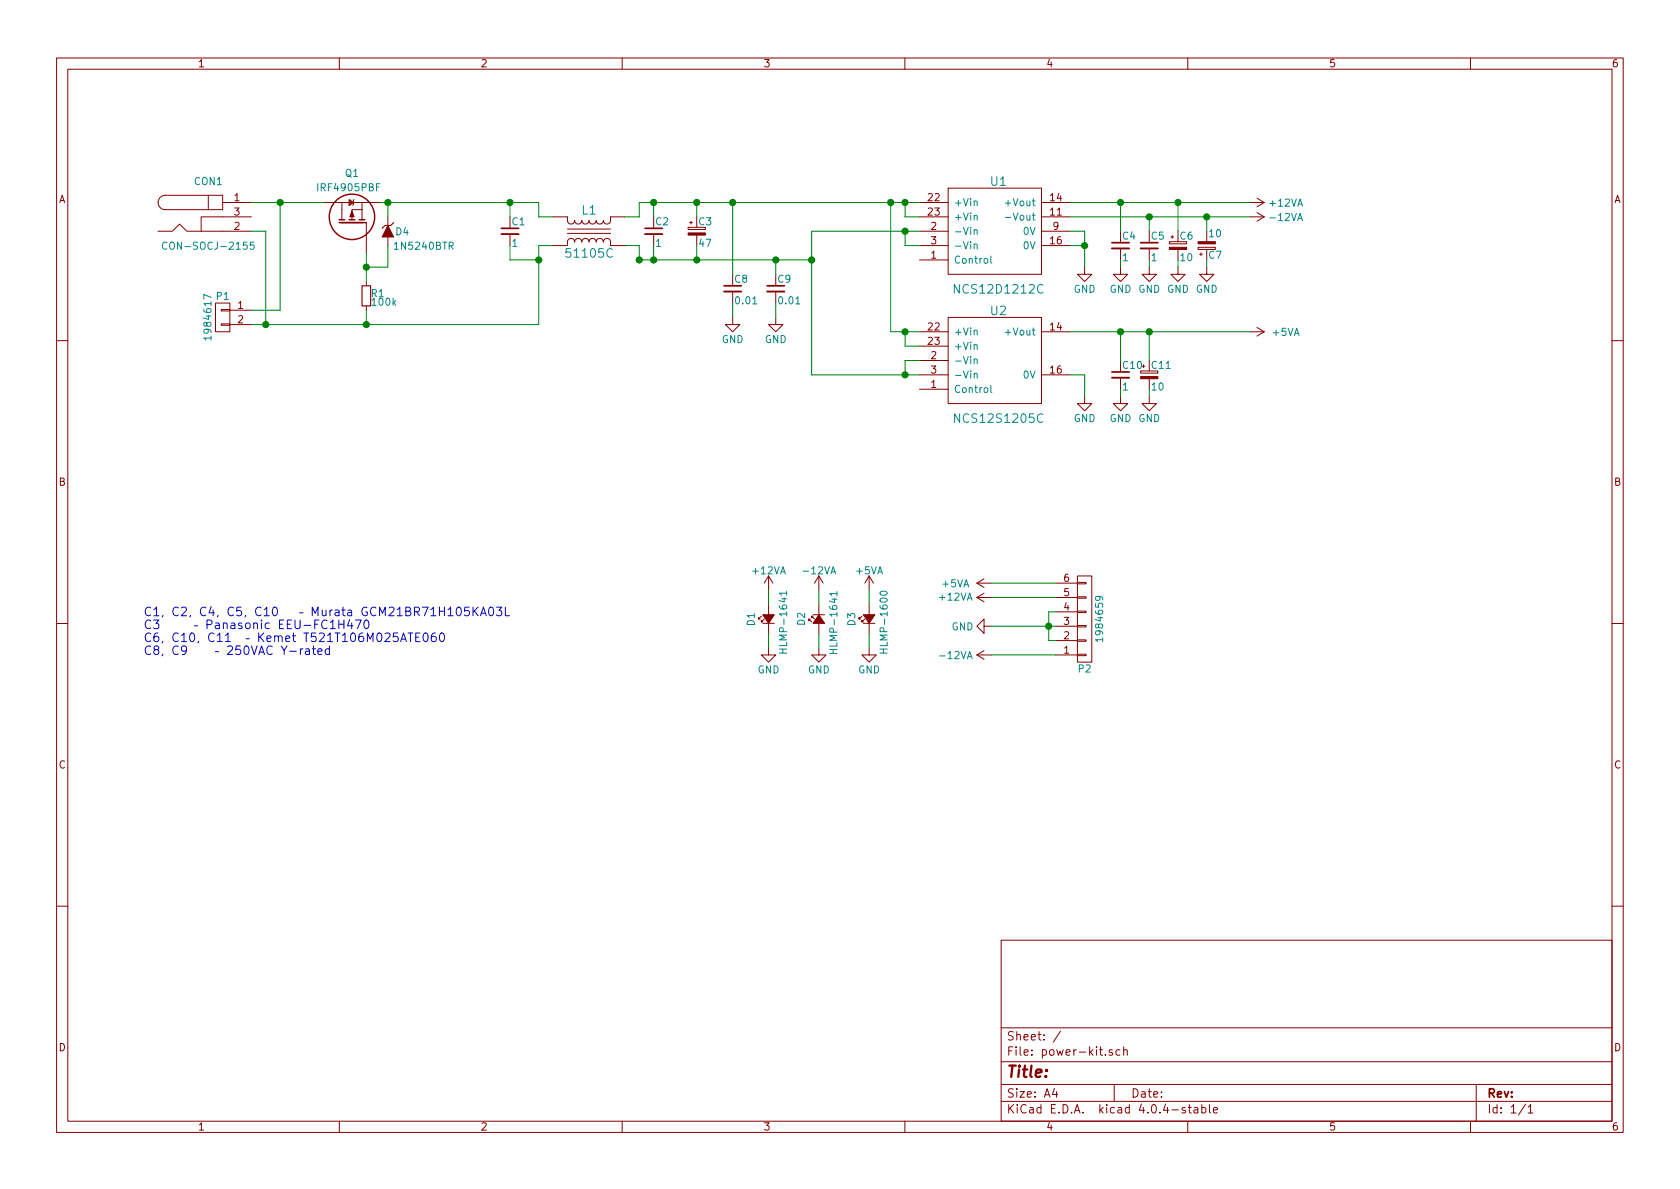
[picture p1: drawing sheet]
EESchema Schematic File Version 2
LIBS:power
LIBS:device
LIBS:transistors
LIBS:conn
LIBS:linear
LIBS:regul
LIBS:74xx
LIBS:cmos4000
LIBS:adc-dac
LIBS:memory
LIBS:xilinx
LIBS:microcontrollers
LIBS:dsp
LIBS:microchip
LIBS:analog_switches
LIBS:motorola
LIBS:texas
LIBS:intel
LIBS:audio
LIBS:interface
LIBS:digital-audio
LIBS:philips
LIBS:display
LIBS:cypress
LIBS:siliconi
LIBS:opto
LIBS:atmel
LIBS:contrib
LIBS:valves
LIBS:smotesko
LIBS:power-kit-cache
EELAYER 25 0
EELAYER END
$Descr A4 11693 8268
encoding utf-8
Sheet 1 1
Title ""
Date ""
Rev ""
Comp ""
Comment1 ""
Comment2 ""
Comment3 ""
Comment4 ""
$EndDescr
$Comp
L Murata_NCS12_dual U1
U 1 1
P 6950 1700
F 0 "U1" H 6950 2150 60  0000 C CNN
F 1 "NCS12D1212C" H 6950 1400 60  0000 C CNN
F 2 "smotesko:Murata_NCS12_DC-DC" H 6950 1700 60  0001 C CNN
F 3 "" H 6950 1700 60  0001 C CNN
	1    6950 1700
	1    0    0    -1  
$EndComp
$Comp
L Murata_NCS12_single U2
U 1 1
P 6950 2600
F 0 "U2" H 6950 3050 60  0000 C CNN
F 1 "NCS12S1205C" H 6950 2300 60  0000 C CNN
F 2 "smotesko:Murata_NCS12_DC-DC" H 6950 2600 60  0001 C CNN
F 3 "" H 6950 2600 60  0001 C CNN
	1    6950 2600
	1    0    0    -1  
$EndComp
$Comp
L C_Small C4
U 1 1
P 7800 1700
F 0 "C4" H 7810 1770 50  0000 L CNN
F 1 "1" H 7810 1620 50  0000 L CNN
F 2 "Capacitors_SMD:C_0805_HandSoldering" H 7800 1700 50  0001 C CNN
F 3 "" H 7800 1700 50  0000 C CNN
	1    7800 1700
	1    0    0    -1  
$EndComp
$Comp
L C_Small C5
U 1 1
P 8000 1700
F 0 "C5" H 8010 1770 50  0000 L CNN
F 1 "1" H 8010 1620 50  0000 L CNN
F 2 "Capacitors_SMD:C_0805_HandSoldering" H 8000 1700 50  0001 C CNN
F 3 "" H 8000 1700 50  0000 C CNN
	1    8000 1700
	1    0    0    -1  
$EndComp
$Comp
L CP_Small C6
U 1 1
P 8200 1700
F 0 "C6" H 8210 1770 50  0000 L CNN
F 1 "10" H 8210 1620 50  0000 L CNN
F 2 "Capacitors_Tantalum_SMD:TantalC_SizeB_EIA-3528_HandSoldering" H 8200 1700 50  0001 C CNN
F 3 "" H 8200 1700 50  0000 C CNN
	1    8200 1700
	1    0    0    -1  
$EndComp
$Comp
L CP_Small C7
U 1 1
P 8400 1700
F 0 "C7" H 8410 1770 50  0000 L CNN
F 1 "10" H 8410 1620 50  0000 L CNN
F 2 "Capacitors_Tantalum_SMD:TantalC_SizeB_EIA-3528_HandSoldering" H 8400 1700 50  0001 C CNN
F 3 "" H 8400 1700 50  0000 C CNN
	1    8400 1700
	1    0    0    1   
$EndComp
$Comp
L GND #PWR01
U 1 1
P 7800 1850
F 0 "#PWR01" H 7800 1600 50  0001 C CNN
F 1 "GND" H 7800 1700 50  0000 C CNN
F 2 "" H 7800 1850 50  0000 C CNN
F 3 "" H 7800 1850 50  0000 C CNN
	1    7800 1850
	1    0    0    -1  
$EndComp
$Comp
L GND #PWR02
U 1 1
P 8000 1850
F 0 "#PWR02" H 8000 1600 50  0001 C CNN
F 1 "GND" H 8000 1700 50  0000 C CNN
F 2 "" H 8000 1850 50  0000 C CNN
F 3 "" H 8000 1850 50  0000 C CNN
	1    8000 1850
	1    0    0    -1  
$EndComp
$Comp
L GND #PWR03
U 1 1
P 8200 1850
F 0 "#PWR03" H 8200 1600 50  0001 C CNN
F 1 "GND" H 8200 1700 50  0000 C CNN
F 2 "" H 8200 1850 50  0000 C CNN
F 3 "" H 8200 1850 50  0000 C CNN
	1    8200 1850
	1    0    0    -1  
$EndComp
$Comp
L GND #PWR04
U 1 1
P 8400 1850
F 0 "#PWR04" H 8400 1600 50  0001 C CNN
F 1 "GND" H 8400 1700 50  0000 C CNN
F 2 "" H 8400 1850 50  0000 C CNN
F 3 "" H 8400 1850 50  0000 C CNN
	1    8400 1850
	1    0    0    -1  
$EndComp
$Comp
L GND #PWR05
U 1 1
P 7550 1850
F 0 "#PWR05" H 7550 1600 50  0001 C CNN
F 1 "GND" H 7550 1700 50  0000 C CNN
F 2 "" H 7550 1850 50  0000 C CNN
F 3 "" H 7550 1850 50  0000 C CNN
	1    7550 1850
	1    0    0    -1  
$EndComp
$Comp
L C_Small C10
U 1 1
P 7800 2600
F 0 "C10" H 7810 2670 50  0000 L CNN
F 1 "1" H 7810 2520 50  0000 L CNN
F 2 "Capacitors_SMD:C_0805_HandSoldering" H 7800 2600 50  0001 C CNN
F 3 "" H 7800 2600 50  0000 C CNN
	1    7800 2600
	1    0    0    -1  
$EndComp
$Comp
L CP_Small C11
U 1 1
P 8000 2600
F 0 "C11" H 8010 2670 50  0000 L CNN
F 1 "10" H 8010 2520 50  0000 L CNN
F 2 "Capacitors_Tantalum_SMD:TantalC_SizeB_EIA-3528_HandSoldering" H 8000 2600 50  0001 C CNN
F 3 "" H 8000 2600 50  0000 C CNN
	1    8000 2600
	1    0    0    -1  
$EndComp
$Comp
L GND #PWR06
U 1 1
P 7800 2750
F 0 "#PWR06" H 7800 2500 50  0001 C CNN
F 1 "GND" H 7800 2600 50  0000 C CNN
F 2 "" H 7800 2750 50  0000 C CNN
F 3 "" H 7800 2750 50  0000 C CNN
	1    7800 2750
	1    0    0    -1  
$EndComp
$Comp
L GND #PWR07
U 1 1
P 7550 2750
F 0 "#PWR07" H 7550 2500 50  0001 C CNN
F 1 "GND" H 7550 2600 50  0000 C CNN
F 2 "" H 7550 2750 50  0000 C CNN
F 3 "" H 7550 2750 50  0000 C CNN
	1    7550 2750
	1    0    0    -1  
$EndComp
$Comp
L GND #PWR08
U 1 1
P 8000 2750
F 0 "#PWR08" H 8000 2500 50  0001 C CNN
F 1 "GND" H 8000 2600 50  0000 C CNN
F 2 "" H 8000 2750 50  0000 C CNN
F 3 "" H 8000 2750 50  0000 C CNN
	1    8000 2750
	1    0    0    -1  
$EndComp
$Comp
L -12VA #PWR09
U 1 1
P 8700 1500
F 0 "#PWR09" H 8700 1350 50  0001 C CNN
F 1 "-12VA" V 8700 1750 50  0000 C CNN
F 2 "" H 8700 1500 50  0000 C CNN
F 3 "" H 8700 1500 50  0000 C CNN
	1    8700 1500
	0    1    1    0   
$EndComp
$Comp
L +12VA #PWR010
U 1 1
P 8700 1400
F 0 "#PWR010" H 8700 1250 50  0001 C CNN
F 1 "+12VA" V 8700 1650 50  0000 C CNN
F 2 "" H 8700 1400 50  0000 C CNN
F 3 "" H 8700 1400 50  0000 C CNN
	1    8700 1400
	0    1    1    0   
$EndComp
$Comp
L +5VA #PWR011
U 1 1
P 8700 2300
F 0 "#PWR011" H 8700 2150 50  0001 C CNN
F 1 "+5VA" V 8700 2550 50  0000 C CNN
F 2 "" H 8700 2300 50  0000 C CNN
F 3 "" H 8700 2300 50  0000 C CNN
	1    8700 2300
	0    1    1    0   
$EndComp
$Comp
L C_Small C1
U 1 1
P 3550 1600
F 0 "C1" H 3560 1670 50  0000 L CNN
F 1 "1" H 3560 1520 50  0000 L CNN
F 2 "Capacitors_SMD:C_0805_HandSoldering" H 3550 1600 50  0001 C CNN
F 3 "" H 3550 1600 50  0000 C CNN
	1    3550 1600
	1    0    0    -1  
$EndComp
$Comp
L Choke_common_mode L1
U 1 1
P 4100 1600
F 0 "L1" H 4100 1750 60  0000 C CNN
F 1 "51105C" H 4100 1450 60  0000 C CNN
F 2 "smotesko:Murata_inductor_5100_series" H 4100 1600 60  0001 C CNN
F 3 "" H 4100 1600 60  0001 C CNN
	1    4100 1600
	1    0    0    -1  
$EndComp
$Comp
L C_Small C2
U 1 1
P 4550 1600
F 0 "C2" H 4560 1670 50  0000 L CNN
F 1 "1" H 4560 1520 50  0000 L CNN
F 2 "Capacitors_SMD:C_0805_HandSoldering" H 4550 1600 50  0001 C CNN
F 3 "" H 4550 1600 50  0000 C CNN
	1    4550 1600
	1    0    0    -1  
$EndComp
$Comp
L CP_Small C3
U 1 1
P 4850 1600
F 0 "C3" H 4860 1670 50  0000 L CNN
F 1 "47" H 4860 1520 50  0000 L CNN
F 2 "Capacitors_ThroughHole:C_Radial_D6.3_L11.2_P2.5" H 4850 1600 50  0001 C CNN
F 3 "" H 4850 1600 50  0000 C CNN
	1    4850 1600
	1    0    0    -1  
$EndComp
$Comp
L C_Small C8
U 1 1
P 5100 2000
F 0 "C8" H 5110 2070 50  0000 L CNN
F 1 "0.01" H 5110 1920 50  0000 L CNN
F 2 "smotesko:CAP_TH_Radial_15x5_7.5mm" H 5100 2000 50  0001 C CNN
F 3 "" H 5100 2000 50  0000 C CNN
	1    5100 2000
	1    0    0    -1  
$EndComp
$Comp
L C_Small C9
U 1 1
P 5400 2000
F 0 "C9" H 5410 2070 50  0000 L CNN
F 1 "0.01" H 5410 1920 50  0000 L CNN
F 2 "smotesko:CAP_TH_Radial_15x5_7.5mm" H 5400 2000 50  0001 C CNN
F 3 "" H 5400 2000 50  0000 C CNN
	1    5400 2000
	1    0    0    -1  
$EndComp
$Comp
L GND #PWR012
U 1 1
P 5100 2200
F 0 "#PWR012" H 5100 1950 50  0001 C CNN
F 1 "GND" H 5100 2050 50  0000 C CNN
F 2 "" H 5100 2200 50  0000 C CNN
F 3 "" H 5100 2200 50  0000 C CNN
	1    5100 2200
	1    0    0    -1  
$EndComp
$Comp
L GND #PWR013
U 1 1
P 5400 2200
F 0 "#PWR013" H 5400 1950 50  0001 C CNN
F 1 "GND" H 5400 2050 50  0000 C CNN
F 2 "" H 5400 2200 50  0000 C CNN
F 3 "" H 5400 2200 50  0000 C CNN
	1    5400 2200
	1    0    0    -1  
$EndComp
$Comp
L CONN_01X06 P2
U 1 1
P 7550 4300
F 0 "P2" H 7550 4650 50  0000 C CNN
F 1 "1984659" V 7650 4300 50  0000 C CNN
F 2 "Terminal_Blocks:TerminalBlock_Pheonix_PT-3.5mm_6pol" H 7550 4300 50  0001 C CNN
F 3 "" H 7550 4300 50  0000 C CNN
	1    7550 4300
	1    0    0    1   
$EndComp
$Comp
L -12VA #PWR014
U 1 1
P 6900 4550
F 0 "#PWR014" H 6900 4400 50  0001 C CNN
F 1 "-12VA" V 6900 4800 50  0000 C CNN
F 2 "" H 6900 4550 50  0000 C CNN
F 3 "" H 6900 4550 50  0000 C CNN
	1    6900 4550
	0    -1   1    0   
$EndComp
$Comp
L GND #PWR015
U 1 1
P 6900 4350
F 0 "#PWR015" H 6900 4100 50  0001 C CNN
F 1 "GND" V 6900 4150 50  0000 C CNN
F 2 "" H 6900 4350 50  0000 C CNN
F 3 "" H 6900 4350 50  0000 C CNN
	1    6900 4350
	0    1    1    0   
$EndComp
$Comp
L +12VA #PWR016
U 1 1
P 6900 4150
F 0 "#PWR016" H 6900 4000 50  0001 C CNN
F 1 "+12VA" V 6900 4400 50  0000 C CNN
F 2 "" H 6900 4150 50  0000 C CNN
F 3 "" H 6900 4150 50  0000 C CNN
	1    6900 4150
	0    -1   -1   0   
$EndComp
$Comp
L +5VA #PWR017
U 1 1
P 6900 4050
F 0 "#PWR017" H 6900 3900 50  0001 C CNN
F 1 "+5VA" V 6900 4300 50  0000 C CNN
F 2 "" H 6900 4050 50  0000 C CNN
F 3 "" H 6900 4050 50  0000 C CNN
	1    6900 4050
	0    -1   1    0   
$EndComp
$Comp
L Led_Small D1
U 1 1
P 5350 4300
F 0 "D1" H 5300 4425 50  0000 L CNN
F 1 "HLMP-1641" H 5100 4200 50  0000 L CNN
F 2 "LEDs:LED-3MM" V 5350 4300 50  0001 C CNN
F 3 "" V 5350 4300 50  0000 C CNN
	1    5350 4300
	0    -1   -1   0   
$EndComp
$Comp
L +12VA #PWR018
U 1 1
P 5350 4100
F 0 "#PWR018" H 5350 3950 50  0001 C CNN
F 1 "+12VA" H 5350 4240 50  0000 C CNN
F 2 "" H 5350 4100 50  0000 C CNN
F 3 "" H 5350 4100 50  0000 C CNN
	1    5350 4100
	1    0    0    -1  
$EndComp
$Comp
L GND #PWR019
U 1 1
P 5350 4500
F 0 "#PWR019" H 5350 4250 50  0001 C CNN
F 1 "GND" H 5350 4350 50  0000 C CNN
F 2 "" H 5350 4500 50  0000 C CNN
F 3 "" H 5350 4500 50  0000 C CNN
	1    5350 4500
	1    0    0    -1  
$EndComp
$Comp
L Led_Small D2
U 1 1
P 5700 4300
F 0 "D2" H 5650 4425 50  0000 L CNN
F 1 "HLMP-1641" H 5500 4200 50  0000 L CNN
F 2 "LEDs:LED-3MM" V 5700 4300 50  0001 C CNN
F 3 "" V 5700 4300 50  0000 C CNN
	1    5700 4300
	0    -1   1    0   
$EndComp
$Comp
L GND #PWR020
U 1 1
P 5700 4500
F 0 "#PWR020" H 5700 4250 50  0001 C CNN
F 1 "GND" H 5700 4350 50  0000 C CNN
F 2 "" H 5700 4500 50  0000 C CNN
F 3 "" H 5700 4500 50  0000 C CNN
	1    5700 4500
	1    0    0    -1  
$EndComp
$Comp
L -12VA #PWR021
U 1 1
P 5700 4100
F 0 "#PWR021" H 5700 3950 50  0001 C CNN
F 1 "-12VA" H 5700 4240 50  0000 C CNN
F 2 "" H 5700 4100 50  0000 C CNN
F 3 "" H 5700 4100 50  0000 C CNN
	1    5700 4100
	1    0    0    -1  
$EndComp
$Comp
L Led_Small D3
U 1 1
P 6050 4300
F 0 "D3" H 6000 4425 50  0000 L CNN
F 1 "HLMP-1600" H 5800 4200 50  0000 L CNN
F 2 "LEDs:LED-3MM" V 6050 4300 50  0001 C CNN
F 3 "" V 6050 4300 50  0000 C CNN
	1    6050 4300
	0    -1   -1   0   
$EndComp
$Comp
L GND #PWR022
U 1 1
P 6050 4500
F 0 "#PWR022" H 6050 4250 50  0001 C CNN
F 1 "GND" H 6050 4350 50  0000 C CNN
F 2 "" H 6050 4500 50  0000 C CNN
F 3 "" H 6050 4500 50  0000 C CNN
	1    6050 4500
	1    0    0    -1  
$EndComp
$Comp
L +5VA #PWR023
U 1 1
P 6050 4100
F 0 "#PWR023" H 6050 3950 50  0001 C CNN
F 1 "+5VA" H 6050 4240 50  0000 C CNN
F 2 "" H 6050 4100 50  0000 C CNN
F 3 "" H 6050 4100 50  0000 C CNN
	1    6050 4100
	1    0    0    -1  
$EndComp
$Comp
L BARREL_JACK CON1
U 1 1
P 1450 1500
F 0 "CON1" H 1450 1750 50  0000 C CNN
F 1 "CON-SOCJ-2155" H 1450 1300 50  0000 C CNN
F 2 "Connect:BARREL_JACK" H 1450 1500 50  0001 C CNN
F 3 "" H 1450 1500 50  0000 C CNN
	1    1450 1500
	1    0    0    -1  
$EndComp
Text Notes 1000 4550 0    60   ~ 0
C1, C2, C4, C5, C10 		– Murata GCM21BR71H105KA03L\nC3 				– Panasonic EEU-FC1H470\nC6, C10, C11 	– Kemet T521T106M025ATE060\nC8, C9 			– 250VAC Y-rated
$Comp
L CONN_01X02 P1
U 1 1
P 1550 2200
F 0 "P1" H 1550 2350 50  0000 C CNN
F 1 "1984617" V 1650 2200 50  0000 C CNN
F 2 "Terminal_Blocks:TerminalBlock_Pheonix_PT-3.5mm_2pol" H 1550 2200 50  0001 C CNN
F 3 "" H 1550 2200 50  0000 C CNN
	1    1550 2200
	-1   0    0    -1  
$EndComp
$Comp
L Q_PMOS_HEXFET Q1
U 1 1
P 2450 1550
F 0 "Q1" V 2800 1600 50  0000 R CNN
F 1 "IRF4905PBF" V 2700 1800 50  0000 R CNN
F 2 "TO_SOT_Packages_THT:TO-220_Neutral123_Vertical" H 2650 1650 50  0001 C CNN
F 3 "" H 2450 1550 50  0000 C CNN
	1    2450 1550
	0    -1   -1   0   
$EndComp
Wire Wire Line
	7450 1400 8700 1400
Wire Wire Line
	7800 1400 7800 1600
Wire Wire Line
	8200 1400 8200 1600
Connection ~ 7800 1400
Wire Wire Line
	7450 1500 8700 1500
Wire Wire Line
	8000 1500 8000 1600
Wire Wire Line
	8400 1500 8400 1600
Connection ~ 8000 1500
Wire Wire Line
	8400 1850 8400 1800
Wire Wire Line
	8200 1850 8200 1800
Wire Wire Line
	8000 1850 8000 1800
Wire Wire Line
	7800 1850 7800 1800
Wire Wire Line
	7550 1850 7550 1600
Wire Wire Line
	7550 1600 7450 1600
Wire Wire Line
	7450 1700 7550 1700
Connection ~ 7550 1700
Wire Wire Line
	7450 2300 8700 2300
Wire Wire Line
	7800 2300 7800 2500
Wire Wire Line
	8000 2300 8000 2500
Connection ~ 7800 2300
Wire Wire Line
	8000 2750 8000 2700
Wire Wire Line
	7800 2750 7800 2700
Wire Wire Line
	7550 2750 7550 2600
Wire Wire Line
	7550 2600 7450 2600
Connection ~ 8400 1500
Connection ~ 8200 1400
Connection ~ 8000 2300
Wire Wire Line
	3550 1400 3550 1500
Wire Wire Line
	3850 1500 3750 1500
Wire Wire Line
	3750 1400 3750 1500
Connection ~ 3550 1400
Wire Wire Line
	4450 1400 4450 1500
Wire Wire Line
	4450 1500 4350 1500
Wire Wire Line
	4550 1400 4550 1500
Wire Wire Line
	4850 1400 4850 1500
Connection ~ 4550 1400
Wire Wire Line
	3550 1800 3550 1700
Wire Wire Line
	3750 2250 3750 1700
Wire Wire Line
	3750 1700 3850 1700
Wire Wire Line
	4450 1800 4450 1700
Wire Wire Line
	4450 1700 4350 1700
Connection ~ 3750 1800
Wire Wire Line
	4550 1800 4550 1700
Connection ~ 4450 1800
Wire Wire Line
	4850 1800 4850 1700
Connection ~ 4550 1800
Wire Wire Line
	5100 2200 5100 2100
Wire Wire Line
	5400 2200 5400 2100
Wire Wire Line
	5100 1400 5100 1900
Connection ~ 4850 1400
Wire Wire Line
	5400 1800 5400 1900
Connection ~ 4850 1800
Connection ~ 5100 1400
Wire Wire Line
	6400 1500 6300 1500
Wire Wire Line
	6300 1500 6300 1400
Connection ~ 6300 1400
Wire Wire Line
	5650 1600 5650 2600
Wire Wire Line
	5650 2600 6400 2600
Connection ~ 5400 1800
Wire Wire Line
	6400 2500 6300 2500
Wire Wire Line
	6300 2500 6300 2600
Connection ~ 6300 2600
Wire Wire Line
	6400 1600 5650 1600
Connection ~ 5650 1800
Wire Wire Line
	6400 1700 6300 1700
Wire Wire Line
	6300 1700 6300 1600
Connection ~ 6300 1600
Wire Wire Line
	6400 2300 6200 2300
Wire Wire Line
	6200 2300 6200 1400
Connection ~ 6200 1400
Wire Wire Line
	6400 2400 6300 2400
Wire Wire Line
	6300 2400 6300 2300
Connection ~ 6300 2300
Wire Wire Line
	7350 4550 6900 4550
Wire Wire Line
	7350 4450 7300 4450
Wire Wire Line
	7300 4450 7300 4250
Wire Wire Line
	7300 4250 7350 4250
Wire Wire Line
	6900 4350 7350 4350
Connection ~ 7300 4350
Wire Wire Line
	6900 4150 7350 4150
Wire Wire Line
	6900 4050 7350 4050
Wire Wire Line
	5350 4200 5350 4100
Wire Wire Line
	5350 4500 5350 4400
Wire Wire Line
	5700 4500 5700 4400
Wire Wire Line
	5700 4200 5700 4100
Wire Wire Line
	6050 4500 6050 4400
Wire Wire Line
	6050 4100 6050 4200
Wire Wire Line
	1750 1600 1850 1600
Wire Wire Line
	1850 1600 1850 2250
Wire Wire Line
	1750 2150 1950 2150
Wire Wire Line
	1950 2150 1950 1400
Connection ~ 1950 1400
Wire Wire Line
	1750 2250 3750 2250
Wire Wire Line
	1750 1400 2250 1400
Wire Wire Line
	4450 1800 5650 1800
Connection ~ 1850 2250
Wire Wire Line
	3550 1800 3750 1800
$Comp
L ZENERsmall D4
U 1 1
P 2700 1600
F 0 "D4" V 2700 1700 50  0000 C CNN
F 1 "1N5240BTR" V 2800 1850 50  0000 C CNN
F 2 "Diodes_ThroughHole:Diode_DO-35_SOD27_Horizontal_RM10" H 2700 1600 50  0001 C CNN
F 3 "" H 2700 1600 50  0000 C CNN
	1    2700 1600
	0    1    1    0   
$EndComp
$Comp
L R_Small R1
U 1 1
P 2550 2050
F 0 "R1" H 2580 2070 50  0000 L CNN
F 1 "100k" H 2580 2010 50  0000 L CNN
F 2 "Resistors_ThroughHole:Resistor_Horizontal_RM10mm" H 2550 2050 50  0001 C CNN
F 3 "" H 2550 2050 50  0000 C CNN
	1    2550 2050
	1    0    0    -1  
$EndComp
Wire Wire Line
	2550 1750 2550 1950
Wire Wire Line
	2550 2150 2550 2250
Connection ~ 2550 2250
Wire Wire Line
	2700 1700 2700 1850
Wire Wire Line
	2700 1850 2550 1850
Connection ~ 2550 1850
Wire Wire Line
	2700 1500 2700 1400
Connection ~ 2700 1400
Wire Wire Line
	4450 1400 6400 1400
Wire Wire Line
	2650 1400 3750 1400
$EndSCHEMATC
